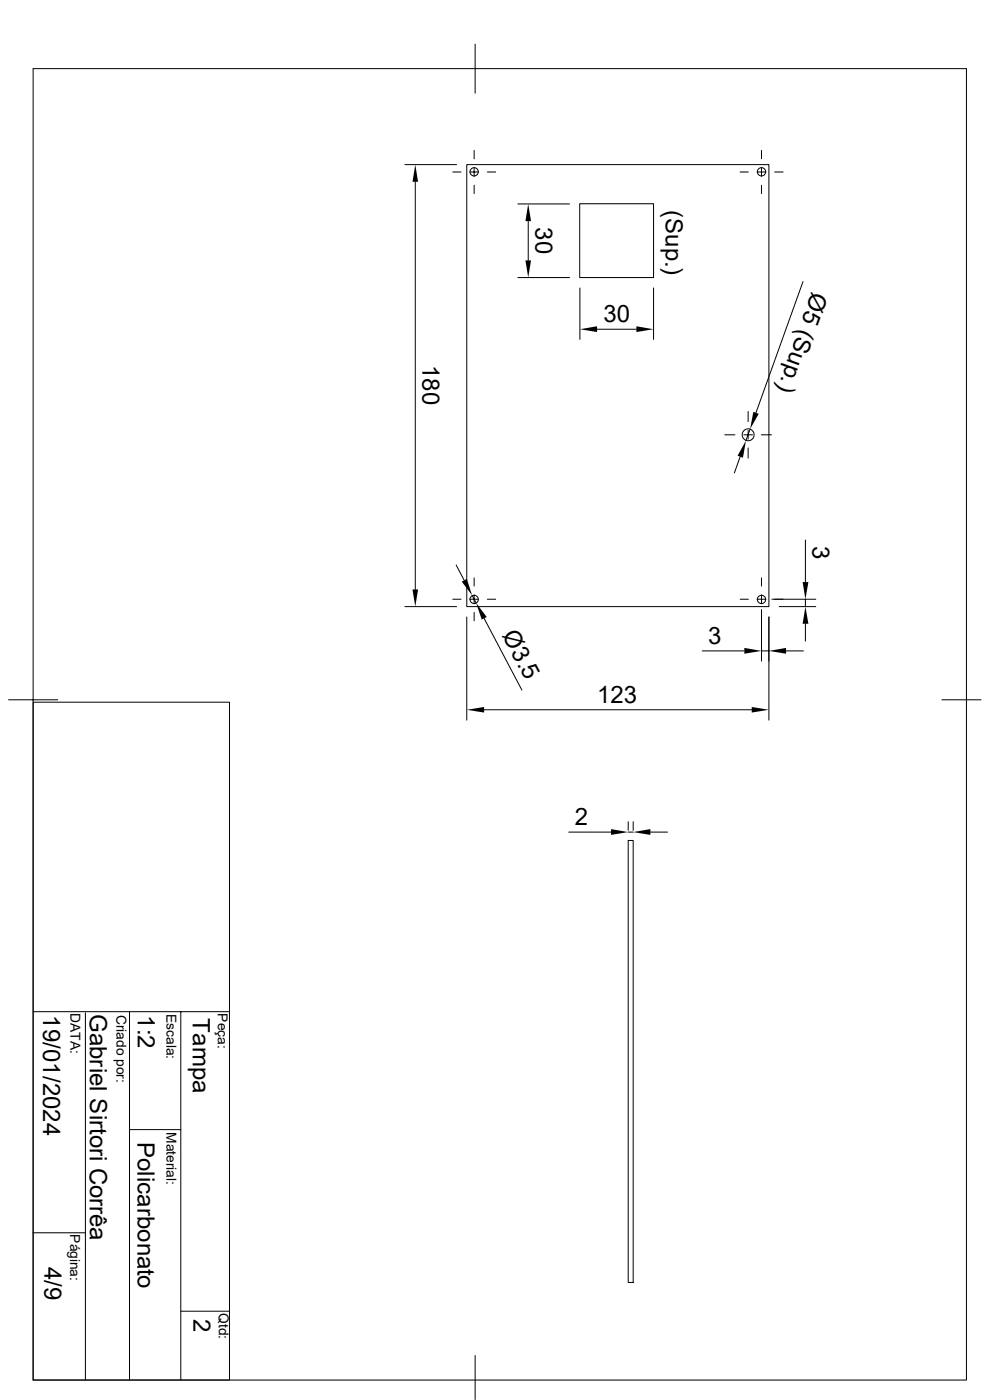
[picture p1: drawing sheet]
<svg xmlns="http://www.w3.org/2000/svg" width="210mm" height="297mm" viewBox="0 0 210 297" stroke-linecap="round" stroke-linejoin="round" font-family="sans-serif">
<g fill="none" stroke="#000" stroke-width=".21">
<path d="M7 14.6h198v278.2h-198zM100.8 9.4v10.4M85.9 34.9h11M88.1 38.6v86.5M96.1 36.5h1.7M99 34.9h64.1v93.8h-64.1zM99.7 36.5h1.8M100.6 31.9v1.8M100.6 35.6v1.8M100.6 39.3v1.8M103.4 36.5h1.8M157 36.5h1.7"/>
<path d="M160.6 36.5h1.9M161.5 31.9v1.8M161.5 35.6v1.8M161.5 39.3v1.8M164.3 36.5h1.8M109.9 58.9h10.9M109.9 43.3h10.9M112.1 46.9v8.3M123 43.2h15.6v15.7h-15.6zM170.3 59.7l-9.9 27.9M123 61.1v10.9M126.7 69.8h8.3"/>
<path d="M138.6 61.1v10.9M153.8 92.2h2.1M157 96.9l-1.2 3.4M157.8 92.2h1.8M158.7 87.3v2.2M158.7 91.3v1.9M158.7 95v2.2M159.1 91l-.9 2.5M161.5 92.2h2.2M96.8 119.9l1.7 3.2M170.9 114.6v8.9M85.9 128.7h11"/>
<path d="M96.1 127.1h1.7M99 130.9v21.9M99.7 127.1h1.8M100.2 126.3l.8 1.6M100.6 122.6v1.7M100.6 126.2v1.9M100.6 129.9v1.8M102.7 131.2l8 15.2M103.4 127.1h1.8M149 138.1h8.9M157 127.1h1.7M160.6 127.1h1.9"/>
<path d="M161.5 122.6v1.7M161.5 126.2v1.9M161.5 129.3v11M161.5 138.1h1.6M163.1 130.9v21.9M163.7 127.1h9.4M165.3 128.7h7.8M166.8 138.1h3.6M170.9 127.1v1.6M170.9 132.3v3.7M1.8 148.5h10.4M7 149h41.7v143.8h-41.7z"/>
<path d="M102.7 150.6h56.8M199.8 148.5h8.3M120.7 176.5h8.9M133.3 178.3h1v93.8h-1zM133.3 174.3v1.8M133.3 176.5h1M134.3 174.3v1.8M138 176.5h3.6M7 214.6h41.7M18.1 214.9v77.9M27.5 214.8v78M38.4 214.6v78.1"/>
<path d="M27.5 239.6h10.9M7 261.5h11.1M38.4 278.2h10.3M100.8 287.6v9.3"/>
<circle cx="100.6" cy="36.5" r=".88"/>
<circle cx="161.5" cy="36.5" r=".88"/>
<circle cx="158.7" cy="92.2" r="1.27"/>
<circle cx="100.6" cy="127.2" r=".88"/>
<circle cx="161.5" cy="127.2" r=".88"/>
</g>
<g fill="#000">
<path d="M88.1 34.9l.6 3.7h-1.2zM111.5 55.2h1.1l-.5 3.7zM112.1 43.3l.5 3.6h-1.1zM123 69.8l3.7-.6v1.2zM135 69.2l3.6 .6-3.6 .6zM158.2 93.5l-.6 3.6-1.1-.4zM159.8 87.4l1.2 .4-1.9 3.2zM87.5 125.1h1.2l-.6 3.6zM98 123.4l1-.6 1.2 3.5zM101 127.9l2.3 3-1.1 .5zM157.9 137.5l3.6 .6-3.6 .6zM163.1 138.1l3.7-.6v1.2z"/>
<path d="M170.9 128.7l.6 3.6h-1.2zM170.3 123.5h1.2l-.6 3.6zM99 150.6l3.7-.6v1.2zM159.5 150l3.6 .6-3.6 .6zM129.6 175.9l3.7 .6-3.7 .6zM134.3 176.5l3.7-.6v1.2z"/>
</g>
<g font-size="5.1">
<text x="141.2" y="44.5" transform="rotate(90 141.2 44.5)">(Sup.)</text>
<text x="113.6" y="48.3" transform="rotate(90 113.6 48.3)">30</text>
<text x="172.3" y="61.8" transform="rotate(110 172.3 61.8)">Ø5 (Sup.)</text>
<text x="128" y="68.3">30</text>
<text x="89.6" y="77.4" transform="rotate(90 89.6 77.4)">180</text>
<text x="172.4" y="115.8" transform="rotate(90 172.4 115.8)">3</text>
<text x="106.4" y="134.7" transform="rotate(62 106.4 134.7)">Ø3.5</text>
<text x="150.2" y="136.6">3</text>
<text x="126.7" y="149.1">123</text>
<text x="122" y="175.1">2</text>
<text x="9.1" y="215.4" transform="rotate(90 9.1 215.4)">19/01/2024</text>
<text x="19.1" y="215.1" transform="rotate(90 19.1 215.1)">Gabriel Sirtori Corrêa</text>
<text x="29.3" y="215.4" transform="rotate(90 29.3 215.4)">1:2</text>
<text x="40.9" y="216" transform="rotate(90 40.9 216)">Tampa</text>
<text x="29.2" y="242.3" transform="rotate(90 29.2 242.3)">Policarbonato</text>
<text x="9.4" y="268.8" transform="rotate(90 9.4 268.8)">4/9</text>
<text x="41" y="279.7" transform="rotate(90 41 279.7)">2</text>
</g>
<g font-size="2.9">
<text x="14.9" y="215" transform="rotate(90 14.9 215)">DATA:</text>
<text x="24.7" y="215.3" transform="rotate(90 24.7 215.3)">Criado por:</text>
<text x="35.3" y="215.2" transform="rotate(90 35.3 215.2)">Escala:</text>
<text x="46.2" y="215" transform="rotate(90 46.2 215)">Peça:</text>
<text x="35.3" y="240.2" transform="rotate(90 35.3 240.2)">Material:</text>
<text x="14.9" y="261.9" transform="rotate(90 14.9 261.9)">Página:</text>
<text x="46.4" y="278.6" transform="rotate(90 46.4 278.6)">Qtd:</text>
</g>
</svg>
